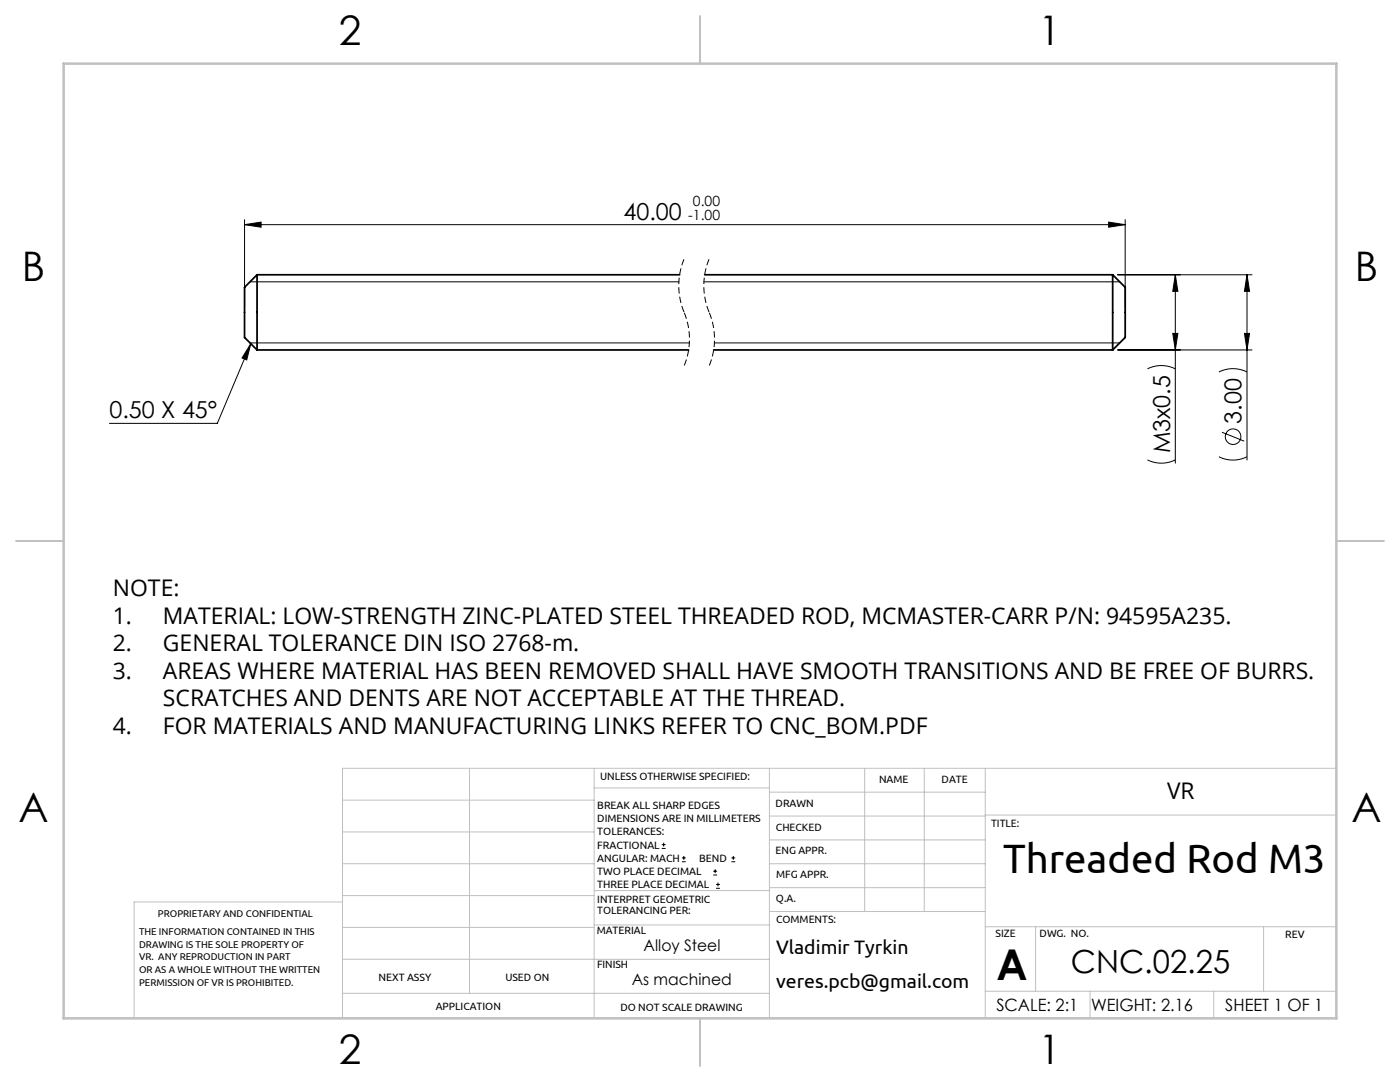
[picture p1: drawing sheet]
<svg xmlns="http://www.w3.org/2000/svg" width="279mm" height="216mm" viewBox="0 0 279 216" stroke-linecap="round" stroke-linejoin="round" font-family="sans-serif">
<g fill="none" stroke="#000" stroke-width=".2">
<path d="M48.8 44.8l3.3-.5v1zM48.8 43.8v17.5M48.8 44.8h175.8M49.9 56.2h85.6M140.5 56.2h83M221.3 44.3l3.3 .5-3.3 .5zM223.1 54.8h26.8M224.6 43.8v17.5M234.6 54.8v37.6M234.6 54.8l.5 3.3h-1zM248.9 54.8v37M248.9 54.8l.5 3.3h-1z"/>
<path d="M49.9 68.4h87.7M50.1 68.6l-.9 3.2-.9-.4zM50.1 68.6l-6.7 15.9h-21.6M142.6 68.4h80.9M223.1 69.8h26.8M229 73.6a6.2 6.2 0 0 1 5.6 0M234.1 66.5h1l-.5 3.3zM243.3 74.2a6.3 6.3 0 0 1 5.6 0M248.4 66.5h1l-.5 3.3zM229 91.8a6.2 6.2 0 0 0 5.6 0M243.3 91.1a6.3 6.3 0 0 0 5.6 0M243.9 86.2l4.4 1.8"/>
<path d="M132.1 169.3h.7M132.1 168.5h.7M132.4 168.2v.7M136.1 171.9h.8M136.1 171.2h.8M136.5 170.8v.8M142.3 174.6h.8M142.3 173.8h.8M142.7 173.5v.7M142.9 177.3h.8M142.9 176.5h.8M143.3 176.1v.8"/>
<path d="M146 171.9h.7M146 171.2h.7M146.3 170.8v.8"/>
<circle cx="246.1" cy="87.1" r="1.56"/>
</g>
<path d="M136.5 51.7a13.9 13.9 0 0 0 0 10.6M141.5 51.7a13.9 13.9 0 0 0 0 10.6M136.5 62.3a13.9 13.9 0 0 1 0 10.7M141.5 62.3a13.9 13.9 0 0 1 0 10.7" fill="none" stroke="#000" stroke-width=".2" stroke-dasharray="1.3 .6" stroke-dashoffset="-.1" stroke-linecap="butt"/>
<g fill="none" stroke="#c0c0c0" stroke-width=".2">
<path d="M68.4 159.7h50.2M93.7 153.3v44.9M118.6 153.3v49.9M118.6 157.2h34.9M153.5 153.3v49.9M153.5 158.1h43.1M172.6 153.3v28.6M184.5 153.3v28.6M196.6 153.3v49.9M266.7 153.3h-198.3v49.9M68.4 178.7h50.2M68.4 172.4h50.2"/>
<path d="M68.4 166h50.2M68.4 180h-41.6v23.2M118.6 177.7h35.1M153.5 167.6h43.1M153.5 162.8h43.1M153.5 172.4h43.1M153.5 177.1h43.1M196.6 162.6h70.1M68.4 198.2h85.1M68.4 185.1h50.2M68.4 191.4h50.2M118.6 191.4h34.9"/>
<path d="M118.6 184.6h35.1M153.7 181.9h42.9M196.6 197.8h70.1M196.6 184.9h70.1M206.7 184.9v12.9M217.5 197.8v5.4M242.2 197.8v5.4M252.2 184.9v12.9"/>
</g>
<path d="M139.7 3.2v9.5M3.2 107.9h9.5M266.7 107.9h9.5M139.7 203.2v9.5" fill="none" stroke="#c0c0c0" stroke-width=".25"/>
<path d="M12.7 12.7h254v190.5h-254z" fill="none" stroke="#c0c0c0" stroke-width=".5"/>
<g fill="#000">
<path d="M50.1 68.6l-.9 3.2-.9-.4z"/>
<path d="M221.3 44.3l3.3 .5-3.3 .5zM48.8 44.8l3.3-.5v1z"/>
<path d="M234.1 66.5h1l-.5 3.3zM234.6 54.8l.5 3.3h-1zM248.4 66.5h1l-.5 3.3zM248.9 54.8l.5 3.3h-1z"/>
</g>
<path d="M51.3 54.8v15M51.3 54.8l-2.5 2.5v10l2.5 2.5M51.3 54.8h84.3M140.6 54.8h81.5M222.1 54.8v15M222.1 54.8l2.5 2.5v10l-2.5 2.5M51.3 69.8h86.1M142.4 69.8h79.7" fill="none" stroke="#000" stroke-width=".35"/>
<text font-size="8.5" x="198.9" y="195.5">A</text>
<text font-size="8.2" x="200.2" y="174.2">Threaded Rod M3</text>
<g font-size="8.1">
<text x="67.6" y="8.9">2</text>
<text x="207.3" y="8.9">1</text>
<text x="4.4" y="56.1">B</text>
<text x="270.4" y="56.1">B</text>
<text x="3.7" y="164.1">A</text>
<text x="269.7" y="164.1">A</text>
<text x="67.6" y="212.4">2</text>
<text x="207.3" y="212.4">1</text>
</g>
<text font-size="6.3" x="213.7" y="194.1">CNC.02.25</text>
<g font-size="4.7">
<text x="124.4" y="43.8">40.00</text>
<text x="21.8" y="83.5">0.50 X 45°</text>
<text x="247.8" y="84.6" transform="rotate(-90 247.8 84.6)">3.00</text>
<text x="233.5" y="90.5" transform="rotate(-90 233.5 90.5)">M3x0.5</text>
</g>
<g font-size="4.6">
<text x="22.5" y="118.9">NOTE:</text>
<text x="22.5" y="124.4">1.</text>
<text x="32.5" y="124.4">MATERIAL: LOW-STRENGTH ZINC-PLATED STEEL THREADED ROD, MCMASTER-CARR P/N: 94595A235.</text>
<text x="22.5" y="129.9">2.</text>
<text x="32.5" y="129.9">GENERAL TOLERANCE DIN ISO 2768-m.</text>
<text x="22.5" y="135.4">3.</text>
<text x="32.5" y="135.4">AREAS WHERE MATERIAL HAS BEEN REMOVED SHALL HAVE SMOOTH TRANSITIONS AND BE FREE OF BURRS.</text>
<text x="32.5" y="140.9">SCRATCHES AND DENTS ARE NOT ACCEPTABLE AT THE THREAD.</text>
<text x="22.5" y="146.4">4.</text>
<text x="32.5" y="146.4">FOR MATERIALS AND MANUFACTURING LINKS REFER TO CNC_BOM.PDF</text>
<text x="232.9" y="159.4">VR</text>
</g>
<g font-size="3.9">
<text x="154.9" y="190.4">Vladimir Tyrkin</text>
<text x="154.9" y="197.2">veres.pcb@gmail.com</text>
</g>
<g font-size="3.4">
<text x="198.8" y="201.7">SCALE: 2:1</text>
<text x="217.7" y="201.8">WEIGHT: 2.16</text>
<text x="244.5" y="201.7">SHEET 1 OF 1</text>
</g>
<g font-size="3.2">
<text x="128.5" y="189.8">Alloy Steel</text>
<text x="126.1" y="196.6">As machined</text>
</g>
<g font-size="2.8">
<text x="138.3" y="41.1">0.00</text>
<text x="137.4" y="43.9">-1.00</text>
</g>
<g font-size="2.1">
<text x="119.8" y="155.6">UNLESS OTHERWISE SPECIFIED:</text>
<text x="119.2" y="161.4">BREAK ALL SHARP EDGES</text>
<text x="154.8" y="161">DRAWN</text>
<text x="175.4" y="156.2">NAME</text>
<text x="187.9" y="156.2">DATE</text>
<text x="119.2" y="164">DIMENSIONS ARE IN MILLIMETERS</text>
<text x="119.2" y="166.7">TOLERANCES:</text>
<text x="154.9" y="165.8">CHECKED</text>
<text x="197.8" y="165">TITLE:</text>
<text x="119.2" y="169.3">FRACTIONAL</text>
<text x="119.2" y="172">ANGULAR: MACH</text>
<text x="139.5" y="172">BEND</text>
<text x="154.8" y="170.5">ENG APPR.</text>
<text x="119.2" y="174.6">TWO PLACE DECIMAL</text>
<text x="119.2" y="177.3">THREE PLACE DECIMAL</text>
<text x="154.9" y="180">Q.A.</text>
<text x="154.9" y="175.2">MFG APPR.</text>
<text x="119.2" y="180.2">INTERPRET GEOMETRIC</text>
<text x="119.2" y="182.3">TOLERANCING PER:</text>
<text x="154.9" y="184.2">COMMENTS:</text>
<text x="119.1" y="186.3">MATERIAL</text>
<text x="198.7" y="187">SIZE</text>
<text x="207.5" y="187">DWG. NO.</text>
<text x="256.5" y="187.1">REV</text>
<text x="75.5" y="195.8">NEXT ASSY</text>
<text x="100.9" y="195.7">USED ON</text>
<text x="119.1" y="193.1">FINISH</text>
<text x="86.9" y="201.6">APPLICATION</text>
<text x="123.8" y="201.6">DO NOT SCALE DRAWING</text>
</g>
<g font-size="2">
<text x="31.5" y="183">PROPRIETARY AND CONFIDENTIAL</text>
<text x="27.8" y="186.6">THE INFORMATION CONTAINED IN THIS</text>
<text x="27.8" y="189.1">DRAWING IS THE SOLE PROPERTY OF</text>
<text x="27.8" y="191.6">VR. ANY REPRODUCTION IN PART</text>
<text x="27.8" y="194.2">OR AS A WHOLE WITHOUT THE WRITTEN</text>
<text x="27.8" y="196.7">PERMISSION OF VR IS PROHIBITED.</text>
</g>
</svg>
